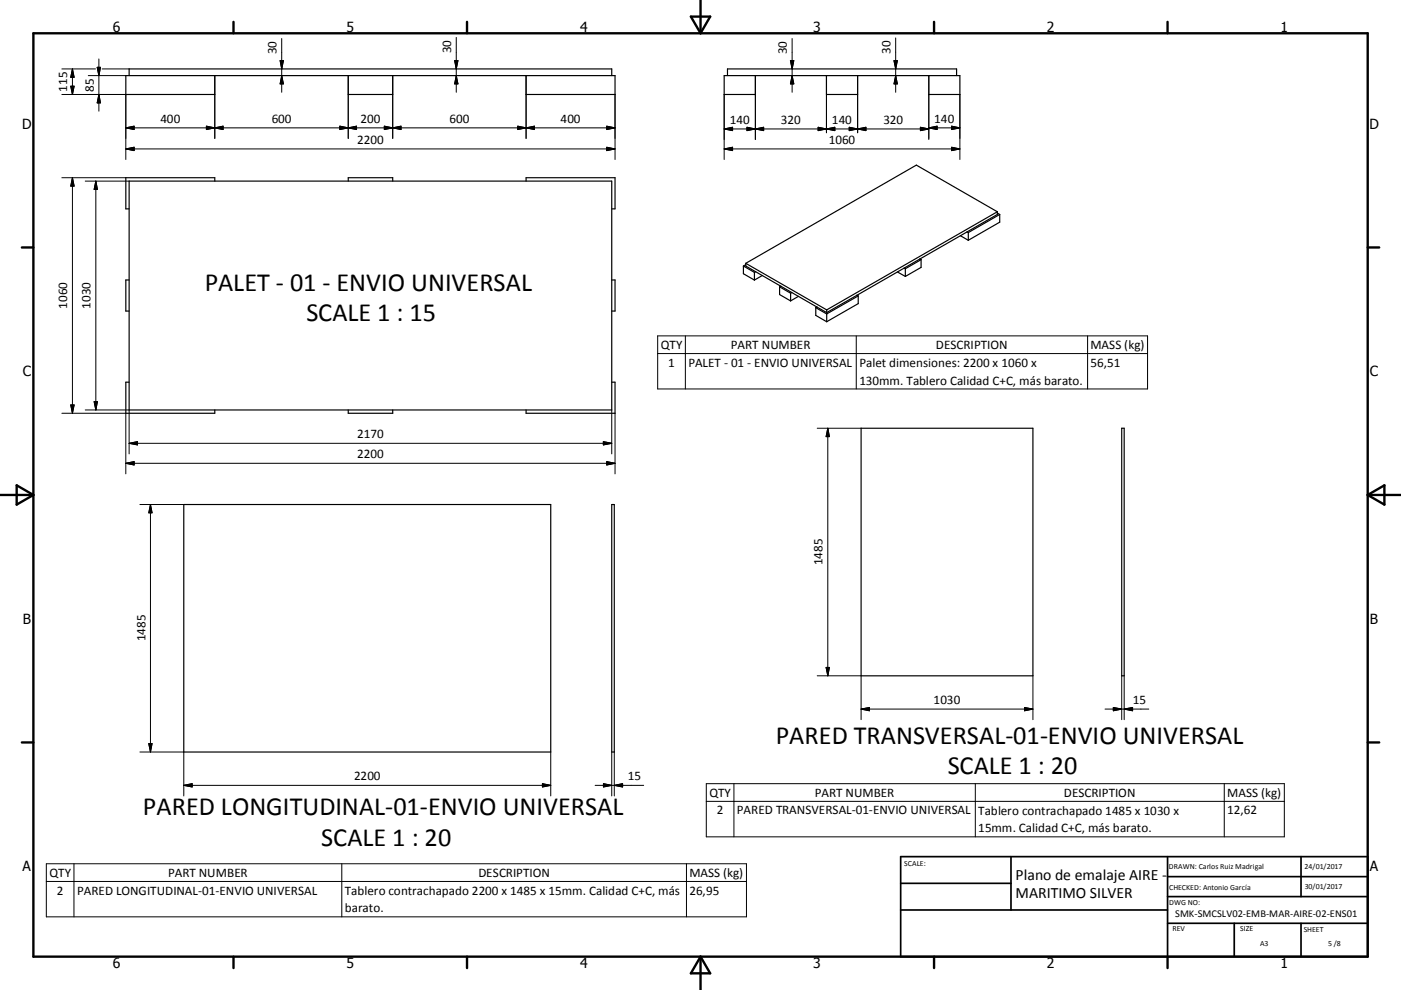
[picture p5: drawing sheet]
<svg xmlns="http://www.w3.org/2000/svg" width="420mm" height="297mm" viewBox="0 0 420 297" stroke-linecap="round" stroke-linejoin="round" font-family="sans-serif">
<g fill="none" stroke="#000" stroke-width=".36">
<path d="M38.7 22.7v-2h144.7v2M64.4 22.7v5.6h-26.7v-5.6h146.7v5.6h-26.7v-5.6M104.4 22.7v5.6h13.3v-5.6M218.1 22.7v-2h68.7v2M226.5 22.7v5.6h-9.4v-5.6h70.7v5.6h-9.3v-5.6M247.8 22.7v5.6h9.3v-5.6M38.7 54.3h144.7v68.7h-144.7zM64.4 54.3v-1h-26.7v9.4h1M104.4 54.3v-1h13.3v1M157.7 54.3v-1h26.7v9.4h-1M222.9 79.8l3.3 1.9M222.9 79.8v2.3l3.3 1.9"/>
<path d="M223.6 79v.8l21.3 12.3M223.6 79.4l-.7 .4M223.6 79l24.3 14M275.8 77.7l.4 .2M275.8 77.7l-4.7 2.7M276.2 77.9l-4.8 2.7M276.2 77.9v2.3l-4.8 2.7M287.9 70.7l2.4 1.4M289.9 69.6l.4 .2M290.3 69.8v2.3M299 63.5v.8l-23.2 13.4M299 63.9l.7 .4"/>
<path d="M299 63.5l-51.1 29.5M299 63.5l-24.3-14-51.1 29.5M299.7 64.3l-9.4 5.5M299.7 64.3v2.4l-9.4 5.4M38.7 84h-1v9.3h1M183.4 84h1v9.3h-1M226.2 81.7v2.3M226.5 81.5l-.3 .2M228.5 82.7l-2.3 1.3M233.7 86.1l3.3 1.9M233.7 86.1v2.3l3.3 1.9M234.1 85.9l-.4 .2"/>
<path d="M237 88v2.3M237.4 87.8l-.4 .2M239.4 88.9l-2.4 1.4M244.6 92.3l3.3 1.9M244.6 92.3v2.3l3.3 1.9M244.9 92.1l3 1.7M244.9 92.1l-.3 .2M247.9 93v.8M247.9 94.2v2.3M256.9 88.6l.4 .2M257.3 88.8l-9.4 5.4M257.3 88.8v2.3l-9.4 5.4"/>
<path d="M269.1 81.6l2.3 1.3M271.1 80.4l-23.2 13.4M271.1 80.4l.3 .2M271.4 80.6v2.3M38.7 114.7h-1v9.3h26.7v-1M183.4 114.7h1v9.3h-26.7v-1M104.4 123v1h13.3v-1M258.2 128.5h51.5v74.3h-51.5zM336.3 128.5h.7v74.3h-.7zM55.1 151.4h110v74.2h-110zM183.4 151.4h.8v74.2h-.8z"/>
</g>
<g fill="none" stroke="#000" stroke-width=".71">
<path d="M10 10h400v277h-400zM70 6.6v3.4M140 6.6v3.4M207.1 5h5.8l-2.9 5zM210 0v10M280 6.6v3.4M350 6.6v3.4M6.6 74.2h3.4M410 74.2h3.5M0 148.5h10M5 145.6l5 2.9-5 2.9zM410 148.5h10.1"/>
<path d="M410 148.5l5.1-2.9v5.8zM6.6 222.7h3.4M410 222.7h3.5M70 287v3.4M140 287v3.4M210 287v10M210 287l2.9 5h-5.8zM280 287v3.4M350 287v3.4"/>
</g>
<path d="M270 257h140v30h-140zM303.1 257v16M350 257v30M390.1 257v12M270 265h33.1M270 273h80M350 277h60M350 269h60M350 263h60M370 277v10M390.1 277v10" fill="none" stroke="#000" stroke-width=".51"/>
<g fill="none" stroke="#000" stroke-width=".3">
<path d="M29.6 17.7v15.7M84 18.2h1l-.5 2.5zM84.5 11.6v16.1M136.3 18.2h1l-.5 2.5zM136.8 11.2v16.5M237 18.2h1l-.5 2.5zM237.5 11.6v16.1M268 18.2h1l-.5 2.5zM268.5 11.4v16.3M18.5 28.3h19.2v19.6M18.5 20.7h10.1M21.2 25.9h1l-.5 2.4z"/>
<path d="M21.7 20.7v7.6M21.7 20.7l.5 2.5h-1zM26.5 22.7h11.2M29.1 20.2h1l-.5 2.5zM29.6 28.3l.5 2.6h-1zM30.6 20.7h8.1M37.7 38.4l2.5-.5v1zM37.7 38.4h146.7M61.9 37.9l5 1v-1l-5 1zM64.4 22.7v18.8M84.5 22.7l.5 2.5h-1zM101.9 37.9l5 1v-1l-5 1z"/>
<path d="M104.4 22.7v18.8M115.2 37.9l5 1v-1l-5 1zM117.7 22.7v18.8M136.8 22.7l.5 2.5h-1zM155.2 37.9l2.5 .5-2.5 .5zM157.7 22.7v18.8M157.7 38.4l2.5-.5v1zM181.9 37.9l2.5 .5-2.5 .5zM184.4 28.3v19.6M217.1 38.7h61.4M217.1 38.7l2.5-.5v1zM217.1 28.3v19.6"/>
<path d="M223.9 38.2l5 1v-1l-5 1zM226.5 22.7v19.2M237.5 22.7l.5 2.5h-1zM245.3 38.2v1l5-1v1zM247.8 22.7v17.1M254.6 38.2l5 1v-1l-5 1zM257.1 22.7v17.1M268.5 22.7l.5 2.5h-1zM275.9 38.2l2.6 .5-2.6 .5zM278.5 38.4h9.3M278.5 22.7v19.2M278.5 38.4l2.5-.5v1z"/>
<path d="M285.3 37.9l2.5 .5-2.5 .5zM287.8 28.3v19.6M18.5 53.3h19.2M21.7 53.3v70.7M21.7 53.3l.5 2.5h-1zM25.6 54.3h13.1M28.7 54.3v68.7M28.7 54.3l.5 2.5h-1zM37.7 44.7l2.5-.5v1zM37.7 44.7h146.7M181.9 44.2l2.5 .5-2.5 .5zM217.1 44.7h70.7"/>
<path d="M217.1 44.7l2.5-.5v1zM285.3 44.2l2.5 .5-2.5 .5zM197.2 100.8h146.8v15.9h-146.8zM197.2 106.1h146.8M205.5 100.8v15.9M256.7 100.8v15.9M326.1 100.8v15.9M18.5 124h19.2v18.2M21.2 121.5h1l-.5 2.5zM25.6 123h13.1v13.2M28.2 120.5h1l-.5 2.5zM37.7 139h146.7"/>
<path d="M37.7 139l2.5-.5v1zM38.7 133h144.7M38.7 133l2.5-.5v1zM180.9 132.5l2.5 .5-2.5 .5zM181.9 138.5l2.5 .5-2.5 .5zM183.4 123v13.2M184.4 124v18.2M245 128.5h13.2M248.2 128.5v74.3M248.2 128.5l.5 2.5h-1zM41.9 151.4h13.2M45.1 151.4v74.2"/>
<path d="M45.1 151.4l.5 2.5h-1zM245 202.8h13.2v13.1M247.7 200.2h1l-.5 2.6zM258.2 212.7h51.5M258.2 212.7l2.5-.5v1zM307.2 212.2l2.5 .5-2.5 .5zM309.7 202.8v13.1M331.3 212.7h13.1M333.8 212.2l2.5 .5-2.5 .5zM336.3 202.8v13.1M337 212.7l2.6-.5v1zM337 202.8v13.1"/>
<path d="M41.9 225.6h13.2v13.2M44.6 223.1h1l-.5 2.5zM55.1 235.6h110M55.1 235.6l2.5-.5v1zM162.6 235.1l2.5 .5-2.5 .5zM165.1 225.6v13.2M178.4 235.6h14.6M180.9 235.1l2.5 .5-2.5 .5zM183.4 225.6v13.2M184.2 235.6l2.5-.5v1zM184.2 225.6v13.2M211.8 235.1h173.2v16h-173.2z"/>
<path d="M220 235.1v16M292.4 235.1v16M367 235.1v16M13.9 259.1h209.9v16h-209.9zM22.2 259.1v16M102.5 259.1v16M205.8 259.1v16M211.8 240.4h173.2M13.9 264.5h209.9"/>
</g>
<g fill="#000" stroke="#000" stroke-width=".3">
<path d="M84 18.2h1l-.5 2.5zM136.3 18.2h1l-.5 2.5zM237 18.2h1l-.5 2.5zM268 18.2h1l-.5 2.5zM21.2 25.9h1l-.5 2.4zM21.7 20.7l.5 2.5h-1zM29.1 20.2h1l-.5 2.5zM29.6 28.3l.5 2.6h-1zM37.7 38.4l2.5-.5v1zM61.9 37.9l2.5 .5-2.5 .5zM64.4 38.4l2.5-.5v1zM84.5 22.7l.5 2.5h-1z"/>
<path d="M101.9 37.9l2.5 .5-2.5 .5zM104.4 38.4l2.5-.5v1zM115.2 37.9l2.5 .5-2.5 .5zM117.7 38.4l2.5-.5v1zM136.8 22.7l.5 2.5h-1zM155.2 37.9l2.5 .5-2.5 .5zM157.7 38.4l2.5-.5v1zM181.9 37.9l2.5 .5-2.5 .5zM217.1 38.7l2.5-.5v1zM223.9 38.2l2.6 .5-2.6 .5zM226.5 38.7l2.4-.5v1zM237.5 22.7l.5 2.5h-1z"/>
<path d="M245.3 38.2l2.5 .5-2.5 .5zM247.8 38.7l2.5-.5v1zM254.6 38.2l2.5 .5-2.5 .5zM257.1 38.7l2.5-.5v1zM268.5 22.7l.5 2.5h-1zM275.9 38.2l2.6 .5-2.6 .5zM278.5 38.4l2.5-.5v1zM285.3 37.9l2.5 .5-2.5 .5zM21.7 53.3l.5 2.5h-1zM28.7 54.3l.5 2.5h-1zM37.7 44.7l2.5-.5v1zM181.9 44.2l2.5 .5-2.5 .5z"/>
<path d="M217.1 44.7l2.5-.5v1zM285.3 44.2l2.5 .5-2.5 .5zM21.2 121.5h1l-.5 2.5zM28.2 120.5h1l-.5 2.5zM37.7 139l2.5-.5v1zM38.7 133l2.5-.5v1zM180.9 132.5l2.5 .5-2.5 .5zM181.9 138.5l2.5 .5-2.5 .5zM248.2 128.5l.5 2.5h-1zM45.1 151.4l.5 2.5h-1zM247.7 200.2h1l-.5 2.6zM258.2 212.7l2.5-.5v1z"/>
<path d="M307.2 212.2l2.5 .5-2.5 .5zM333.8 212.2l2.5 .5-2.5 .5zM337 212.7l2.6-.5v1zM44.6 223.1h1l-.5 2.5zM55.1 235.6l2.5-.5v1zM162.6 235.1l2.5 .5-2.5 .5zM180.9 235.1l2.5 .5-2.5 .5zM184.2 235.6l2.5-.5v1z"/>
</g>
<g font-size="7.9">
<text x="61.4" y="87.3">PALET - 01 - ENVIO UNIVERSAL</text>
<text x="91.9" y="96.3">SCALE 1 : 15</text>
<text x="232.6" y="223.1">PARED TRANSVERSAL-01-ENVIO UNIVERSAL</text>
<text x="284.1" y="232.2">SCALE 1 : 20</text>
<text x="42.8" y="244.6">PARED LONGITUDINAL-01-ENVIO UNIVERSAL</text>
<text x="96.3" y="253.7">SCALE 1 : 20</text>
</g>
<g font-size="4.7">
<text x="304.5" y="263.9">Plano de emalaje AIRE -</text>
<text x="304.5" y="269.3">MARITIMO SILVER</text>
</g>
<g font-size="4.2">
<text x="33.9" y="9.6">6</text>
<text x="103.9" y="9.6">5</text>
<text x="173.9" y="9.6">4</text>
<text x="243.8" y="9.6">3</text>
<text x="313.9" y="9.6">2</text>
<text x="383.9" y="9.6">1</text>
<text x="6.7" y="38.7">D</text>
<text x="410.5" y="38.7">D</text>
<text x="6.9" y="112.9">C</text>
<text x="410.7" y="112.9">C</text>
<text x="6.9" y="187.1">B</text>
<text x="410.7" y="187.1">B</text>
<text x="6.8" y="261.4">A</text>
<text x="410.7" y="261.4">A</text>
<text x="33.9" y="290.4">6</text>
<text x="103.9" y="290.4">5</text>
<text x="173.9" y="290.4">4</text>
<text x="243.8" y="290.4">3</text>
<text x="313.9" y="290.4">2</text>
<text x="383.9" y="290.4">1</text>
</g>
<g font-size="3.9">
<text x="82.9" y="16.3" transform="rotate(-90 82.9 16.3)">30</text>
<text x="135.3" y="16" transform="rotate(-90 135.3 16)">30</text>
<text x="235.9" y="16.3" transform="rotate(-90 235.9 16.3)">30</text>
<text x="267" y="16.2" transform="rotate(-90 267 16.2)">30</text>
<text x="20.2" y="27.5" transform="rotate(-90 20.2 27.5)">115</text>
<text x="28.1" y="27.5" transform="rotate(-90 28.1 27.5)">85</text>
<text x="48.1" y="36.8">400</text>
<text x="81.4" y="36.8">600</text>
<text x="108.1" y="36.8">200</text>
<text x="134.8" y="36.8">600</text>
<text x="168.1" y="36.8">400</text>
<text x="218.8" y="37.2">140</text>
<text x="234.1" y="37.2">320</text>
<text x="249.4" y="37.2">140</text>
<text x="264.8" y="37.2">320</text>
<text x="280.1" y="36.8">140</text>
<text x="107.1" y="43.1">2200</text>
<text x="248.5" y="43.1">1060</text>
<text x="20.2" y="92.6" transform="rotate(-90 20.2 92.6)">1060</text>
<text x="27.2" y="92.6" transform="rotate(-90 27.2 92.6)">1030</text>
<text x="198.1" y="104.7">QTY</text>
<text x="219.1" y="104.6">PART NUMBER</text>
<text x="280.6" y="104.7">DESCRIPTION</text>
<text x="327" y="104.8">MASS (kg)</text>
<text x="200.3" y="110">1</text>
<text x="206.4" y="110">PALET - 01 - ENVIO UNIVERSAL</text>
<text x="257.6" y="110.1">Palet dimensiones: 2200 x 1060 x</text>
<text x="327" y="110">56,51</text>
<text x="257.6" y="115.4">130mm. Tablero Calidad C+C, más barato.</text>
<text x="107.1" y="131.5">2170</text>
<text x="107.1" y="137.4">2200</text>
<text x="246.6" y="169.6" transform="rotate(-90 246.6 169.6)">1485</text>
<text x="43.6" y="192.4" transform="rotate(-90 43.6 192.4)">1485</text>
<text x="279.9" y="211.2">1030</text>
<text x="339.6" y="211.2">15</text>
<text x="106.2" y="234">2200</text>
<text x="188.2" y="234">15</text>
<text x="212.7" y="239">QTY</text>
<text x="244.3" y="239">PART NUMBER</text>
<text x="318.9" y="239">DESCRIPTION</text>
<text x="368" y="239.1">MASS (kg)</text>
<text x="214.9" y="244.3">2</text>
<text x="220.9" y="244.3">PARED TRANSVERSAL-01-ENVIO UNIVERSAL</text>
<text x="293.3" y="244.4">Tablero contrachapado 1485 x 1030 x</text>
<text x="368" y="244.3">12,62</text>
<text x="293.3" y="249.7">15mm. Calidad C+C, más barato.</text>
<text x="14.8" y="263.1">QTY</text>
<text x="50.4" y="263.1">PART NUMBER</text>
<text x="143.4" y="263.1">DESCRIPTION</text>
<text x="206.8" y="263.1">MASS (kg)</text>
<text x="17" y="268.4">2</text>
<text x="23.1" y="268.4">PARED LONGITUDINAL-01-ENVIO UNIVERSAL</text>
<text x="103.4" y="268.5">Tablero contrachapado 2200 x 1485 x 15mm. Calidad C+C, más</text>
<text x="206.8" y="268.4">26,95</text>
<text x="103.4" y="273.7">barato.</text>
</g>
<text font-size="3.1" x="352.3" y="275.3">SMK-SMCSLV02-EMB-MAR-AIRE-02-ENS01</text>
<g font-size="2.4">
<text x="271.1" y="259.7">SCALE:</text>
<text x="350.4" y="260.8">DRAWN: Carlos Ruiz Madrigal</text>
<text x="391.1" y="260.6">24/01/2017</text>
<text x="350.5" y="267">CHECKED: Antonio García</text>
<text x="391.2" y="266.7">30/01/2017</text>
<text x="350.5" y="271.4">DWG NO:</text>
<text x="351.5" y="279.3">REV</text>
<text x="371.9" y="279.4">SIZE</text>
<text x="390.9" y="279.6">SHEET</text>
<text x="377.8" y="283.9">A3</text>
<text x="398.2" y="283.8">5 /8</text>
</g>
</svg>
